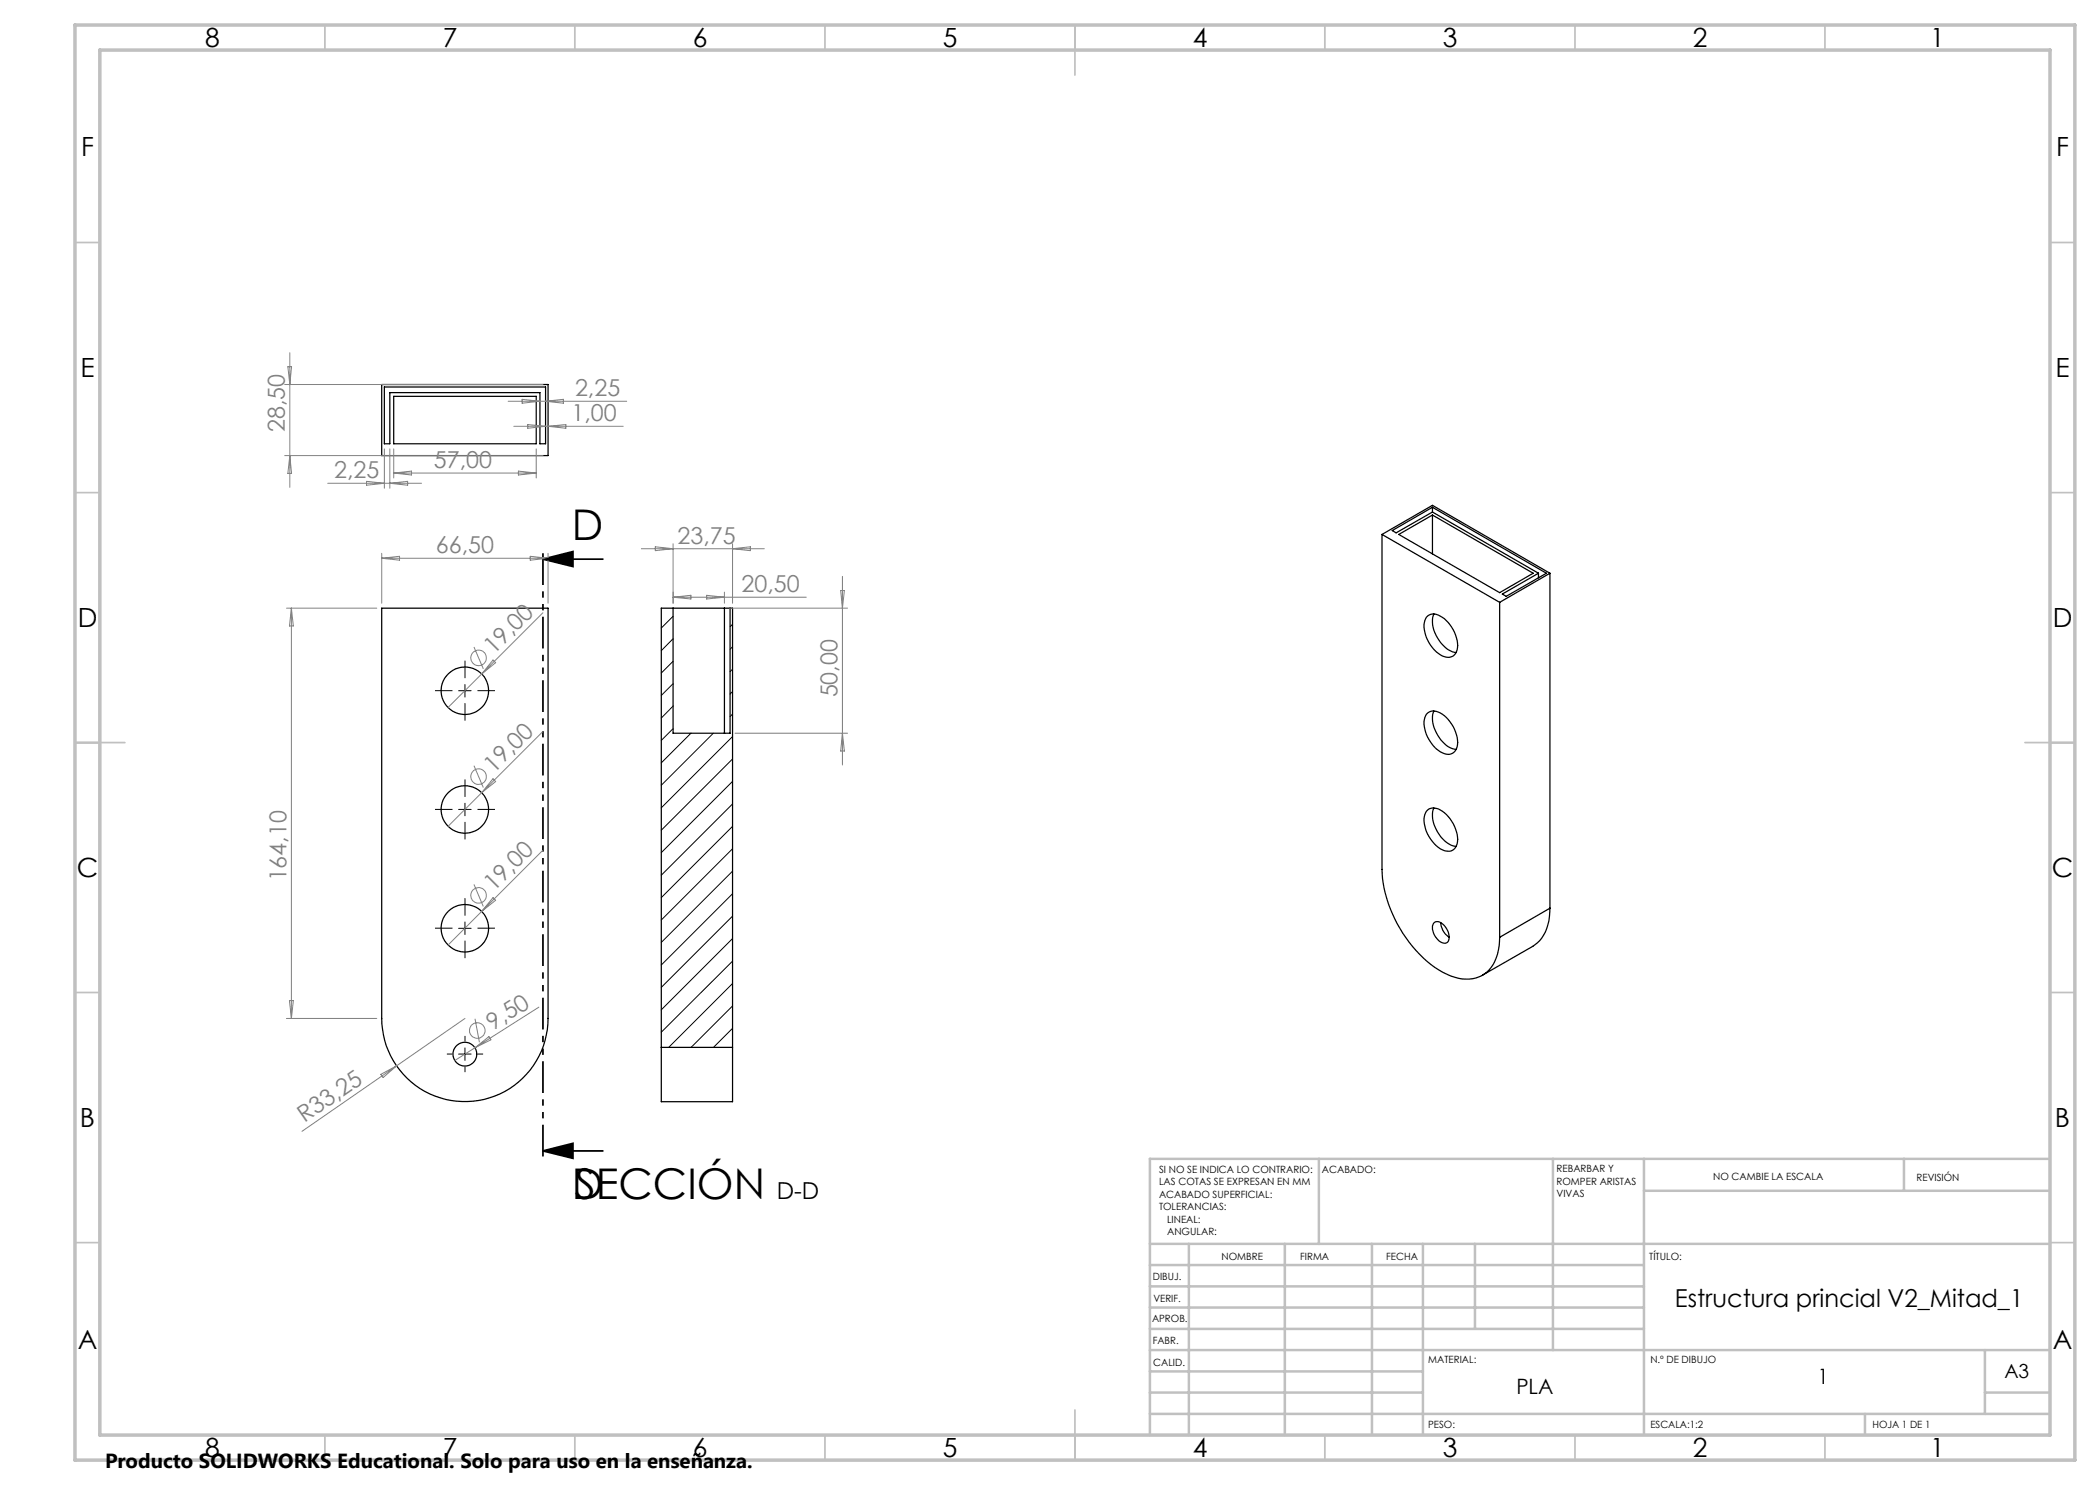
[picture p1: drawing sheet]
<svg xmlns="http://www.w3.org/2000/svg" width="420mm" height="297mm" viewBox="0 0 420 297" stroke-linecap="round" stroke-linejoin="round" font-family="sans-serif">
<g fill="none" stroke="#000" stroke-width=".25">
<path d="M76.3 76.9h33.3v14.2h-33.3zM76.9 77.4h32.2v11.4h-1.1v-10.3h-30v10.3h-1.1zM78.7 79.3h28.5v9.5h-28.5zM276.4 106.9v67a26 26 0 0 0 11.4 20.1 9 9 0 0 0 7.9 1.4 7 7 0 0 0 4.1-6.2l.1-1.7M276.4 106.9l23.5 13.6M276.4 106.9l10.1-5.8 23.5 13.5M279.8 106.9l6.7-3.9 20.1 11.6-6.7 3.9zM286.5 101.5l22.8 13.1-8.1 4.7-.7-.5 7.2-4.2M286.5 101.5l-8.1 4.6 .8 .5 7.3-4.2M286.5 102.4l21.2 12.2M286.5 101.5v.9M286.5 103v7.8"/>
<path d="M307.7 114.6v1M310 114.6v67M310 114.6l-10.1 5.9M76.3 121.6h33.3v82.1a16.6 16.6 0 0 1-16.6 16.6 16.6 16.6 0 0 1-16.7-16.6zM134.6 121.6v25h11.4v-25M144.9 121.6v25M285.3 123.4a2.18 2.18 0 0 1 3.2 .1 7 7 0 0 1 2.9 6.5 1.94 1.94 0 0 1-2.9 1.2 7.1 7.1 0 0 1-3.6-6.7zM286.8 122.8a6.3 6.3 0 0 0 2.1 6.6l1.3 .8 1 .3M299.9 120.5v67M285.3 142.8a2.22 2.22 0 0 1 3.2 0 7.1 7.1 0 0 1 2.9 6.6 1.91 1.91 0 0 1-2.9 1.2 7.1 7.1 0 0 1-3.6-6.7zM286.8 142.2a6.4 6.4 0 0 0 2.1 6.6l1.3 .8 1 .3M285.3 162.2a2.22 2.22 0 0 1 3.2 0 7.1 7.1 0 0 1 2.9 6.6 1.91 1.91 0 0 1-2.9 1.2 6.8 6.8 0 0 1-3.5-7.1z"/>
<path d="M286.8 161.6a6.4 6.4 0 0 0 2.1 6.6l1.3 .8 1 .3M286.7 184.7a1.32 1.32 0 0 1 2 .3 2.84 2.84 0 0 1 .8 3.5 1.69 1.69 0 0 1-2.2-.8 2.97 2.97 0 0 1-.6-3zM288.1 184.5a3.7 3.7 0 0 0 1.7 3M310 181.6a8.7 8.7 0 0 1-3 7.4l-10.5 6M310 181.6l-10.1 5.9M132.3 209.5v10.8h14.2v-10.8M132.3 209.5v-87.9h14.2v87.9M132.3 209.5h14.2"/>
<circle cx="93" cy="138.2" r="4.7"/>
<circle cx="93" cy="161.9" r="4.7"/>
<circle cx="93" cy="185.6" r="4.7"/>
<circle cx="93" cy="210.8" r="2.38"/>
</g>
<g fill="none" stroke="#000" stroke-width=".2">
<path d="M91.7 138.1h2.5M93 136.9v2.5M134.6 123.3l-2.3 2.3M134.6 127.7l-2.3 2.4M134.6 132.3l-2.3 2.3M134.6 136.7l-2.3 2.4M146.5 124.8l-.5 .6M146.5 129.4l-.5 .5M146.5 133.8l-.5 .5M146.5 138.3l-.5 .5M134.6 141.2l-2.3 2.4M134.6 145.7l-2.3 2.4"/>
<path d="M138.2 146.6l-5.9 6M142.7 146.6l-10.4 10.5M146.5 142.8l-.5 .5M146.5 147.3l-14.2 14.3M146.5 151.8l-14.2 14.2M146.5 156.3l-14.2 14.2M91.7 161.9h2.5M93 160.7v2.5M146.5 160.8l-14.2 14.2M146.5 165.3l-14.2 14.2M146.5 169.8l-14.2 14.2M146.5 174.2l-14.2 14.3"/>
<path d="M146.5 178.7l-14.2 14.3M91.7 185.7h2.5M93 184.4v2.5M146.5 183.2l-14.2 14.3M146.5 187.7l-14.2 14.3M146.5 192.2l-14.2 14.2M146.5 196.7l-12.8 12.8M91.7 210.8h2.5M93 209.6v2.5M146.5 201.2l-8.3 8.3M146.5 205.7l-3.8 3.8"/>
</g>
<g fill="none" stroke="#808080" stroke-width=".2">
<path d="M56.9 76.9h51.7M57.6 73.3h.7l-.3 3.6zM58 70.6v26.9M104.4 79.9l3.6 .4-3.6 .3zM56.9 91.1h51.7M58 91.1l.3 3.6h-.7zM65.5 96.7h18.8M73.3 96.3l3.6 .4-3.6 .3zM76.9 89.8v7.8M78 89.8v7.8M78 96.7l3.5-.4v.7zM78.7 89.8v5.8"/>
<path d="M78.7 94.6h28.5M78.7 94.6l3.6-.4v.8zM101.6 80.3h23.7M102.8 85.3h21.8M103.7 94.2l3.5 .4-3.5 .4zM105.6 84.9l3.5 .4-3.5 .4zM107.2 89.8v5.8M109.1 80.3l3.6-.4v.7zM109.6 85.3l3.6-.4v.8zM76.3 110.7v9.9M76.3 111.7h33.3M76.3 111.7l3.6-.4v.7z"/>
<path d="M106 111.3l3.6 .4-3.6 .3zM109.6 110.7v9.9M128.3 109.7h24.6M131.1 109.4l3.5 .3-3.5 .4zM134.6 119.4h26.7M134.6 119.4l3.6-.3v.7zM134.6 108.8v11.8M141.3 119.1l3.6 .3-3.6 .4zM144.9 118.4v2.2M146.5 108.8v11.8M146.5 109.7l3.6-.3v.7zM168.1 118.1h.8l-.4 3.5z"/>
<path d="M168.5 115.3v37.7M57.3 121.6h18.1M58.3 121.6v82.1M58.3 121.6l.4 3.6h-.8zM94.8 129.4l1.9 4.4M96.3 134.8l-6.7 6.7M98.6 132l.5 .5-2.8 2.3zM108.6 122.6l-12.3 12.2M145.9 121.6h23.6M94.8 153.1l1.9 4.4M98.6 155.7l.5 .6-2.8 2.2zM108.6 146.3l-19 19"/>
<path d="M147 146.6h22.5M168.5 146.6l.4 3.6h-.8zM94.8 176.9l1.9 4.4M98.6 179.5l.5 .6-2.8 2.2zM108.6 170l-19 19M57.3 203.7h18.1M57.9 200.1h.8l-.4 3.6zM76.2 214.9l3.1-1.7-2.7 2.3zM93 203.7l-32.6 22.6M95 203.8l.9 4.7M95 209.5l-4 2.6M95 209.5l2.8-2.2 .4 .7z"/>
<path d="M107.8 201.4l-12.8 8.1"/>
<circle cx="95.7" cy="131.6" r="1.55"/>
<circle cx="95.7" cy="155.3" r="1.55"/>
<circle cx="95.7" cy="179.1" r="1.56"/>
<circle cx="95.5" cy="206.1" r="1.55"/>
</g>
<path d="M108.6 111.8l6-1.5v3zM108.6 111.8h12M108.6 230.2l6-1.5v3zM108.6 230.2h12" fill="none" stroke="#000" stroke-width=".35"/>
<g fill="none" stroke="#000" stroke-width=".2" stroke-dasharray="15.2 1.3 1.3 1.3" stroke-linecap="butt">
<path d="M90.5 138.1h-3.5M93 135.6v-3.5M95.5 138.1h3.5M93 159.4v-3.5M93 140.6v3.5M90.5 161.9h-3.5M93 164.4v3.5M95.5 161.9h3.5M90.5 185.6h-3.5M93 183.1v-3.5M93 188.1v3.5M95.5 185.6h3.5"/>
<path d="M90.5 210.8h-1.1M93 208.3v-1.1M93 213.3v1.1M95.5 210.8h1.1"/>
</g>
<path d="M108.6 109.8v122.3" fill="none" stroke="#000" stroke-width=".35" stroke-dasharray="6.3 1.3 1.3 1.3 1.3 1.3" stroke-dashoffset="-.9" stroke-linecap="butt"/>
<g fill="none" stroke="#c0c0c0" stroke-width=".35">
<path d="M65 5v5M115 5v5M165 5v5M215 5v10M265 5v5M315 5v5M365 5v5M15 48.5h5M410 48.5h5M15 98.5h5M410 98.5h5M15 148.5h10"/>
<path d="M405 148.5h10M15 198.5h5M410 198.5h5M15 248.5h5M410 248.5h5M65 287v5M115 287v5M165 287v5M215 282v10M265 287v5M315 287v5M365 287v5"/>
</g>
<g fill="none" stroke="#c0c0c0" stroke-width=".5">
<path d="M263.8 231.8v17M310.6 231.8v38.2M328.8 231.8v55.2M328.8 238.2h81.2M380.8 231.8v6.4M410 231.8h-180v55.2M230 248.8h180M230 257.3h98.8M230 253h98.8M237.8 248.8v38.2M257 248.8v38.2M274.4 248.8v38.2"/>
<path d="M284.6 248.8v38.2M295 248.8v17M230 265.8h98.8M230 261.5h98.8M230 278.5h54.6M230 274.3h54.6M230 270h180M397 278.5h13M397 270v12.8M230 282.8h180M373 282.8v4.2"/>
</g>
<path d="M15 5h400v287h-400zM20 10h390v277h-390z" fill="none" stroke="#c0c0c0" stroke-width=".7"/>
<path d="M108.6 111.8l6-1.5v3zM108.6 230.2l6-1.5v3z" fill="#000"/>
<g font-size="8.5">
<text x="114.4" y="108">D</text>
<text x="114.4" y="239.8">D</text>
<text x="115" y="239.7">SECCIÓN</text>
</g>
<g font-size="5.3">
<text x="41" y="9.5">8</text>
<text x="88.5" y="9.5">7</text>
<text x="138.5" y="9.5">6</text>
<text x="188.5" y="9.5">5</text>
<text x="238.5" y="9.5">4</text>
<text x="288.5" y="9.5">3</text>
<text x="338.5" y="9.5">2</text>
<text x="386" y="9.5">1</text>
<text x="16.2" y="31.2">F</text>
<text x="411.2" y="31.2">F</text>
<text x="16.1" y="75.5">E</text>
<text x="411.1" y="75.5">E</text>
<text x="15.5" y="125.5">D</text>
<text x="410.5" y="125.5">D</text>
<text x="15.4" y="175.5">C</text>
<text x="410.4" y="175.5">C</text>
<text x="16" y="225.5">B</text>
<text x="411" y="225.5">B</text>
<text x="15.5" y="269.7">A</text>
<text x="410.5" y="269.7">A</text>
<text x="41" y="291.5">8</text>
<text x="88.5" y="291.5">7</text>
<text x="138.5" y="291.5">6</text>
<text x="188.5" y="291.5">5</text>
<text x="238.5" y="291.5">4</text>
<text x="288.5" y="291.5">3</text>
<text x="338.5" y="291.5">2</text>
<text x="386" y="291.5">1</text>
</g>
<text font-size="4.9" x="335" y="261.5">Estructura princial V2_Mitad_1</text>
<g font-size="4.7" fill="#808080">
<text x="115" y="79.2">2,25</text>
<text x="57" y="86.4" transform="rotate(-90 57 86.4)">28,50</text>
<text x="114.3" y="84.2">1,00</text>
<text x="66.8" y="95.6">2,25</text>
<text x="86.8" y="93.6">57,00</text>
<text x="87.2" y="110.6">66,50</text>
<text x="135.5" y="108.7">23,75</text>
<text x="148.3" y="118.4">20,50</text>
<text x="98.8" y="131" transform="rotate(-45 98.8 131)">19,00</text>
<text x="167.5" y="139.5" transform="rotate(-90 167.5 139.5)">50,00</text>
<text x="98.8" y="154.7" transform="rotate(-45 98.8 154.7)">19,00</text>
<text x="57.3" y="176.3" transform="rotate(-90 57.3 176.3)">164,10</text>
<text x="98.8" y="178.5" transform="rotate(-45 98.8 178.5)">19,00</text>
<text x="98.6" y="206.2" transform="rotate(-32 98.6 206.2)">9,50</text>
<text x="60.9" y="224.7" transform="rotate(-35 60.9 224.7)">R33,25</text>
</g>
<text font-size="4.7" x="155.3" y="239.7">D-D</text>
<g font-size="4.2">
<text x="303.3" y="278.7">PLA</text>
<text x="363.5" y="276.8">1</text>
</g>
<text font-size="4.1" x="21" y="293.7">Producto SOLIDWORKS Educational. Solo para uso en la enseñanza.</text>
<text font-size="3.9" x="400.9" y="275.5">A3</text>
<g font-size="2">
<text x="231.8" y="234.6">SI NO SE INDICA LO CONTRARIO:</text>
<text x="231.8" y="237.1">LAS COTAS SE EXPRESAN EN MM</text>
<text x="231.8" y="239.6">ACABADO SUPERFICIAL:</text>
<text x="264.4" y="234.6">ACABADO:</text>
<text x="311.3" y="234.5">REBARBAR Y</text>
<text x="311.3" y="237">ROMPER ARISTAS</text>
<text x="311.3" y="239.5">VIVAS</text>
<text x="342.6" y="236">NO CAMBIE LA ESCALA</text>
<text x="383.3" y="236.2">REVISIÓN</text>
<text x="231.8" y="242.1">TOLERANCIAS:</text>
<text x="233.4" y="244.6">LINEAL:</text>
<text x="233.4" y="247.1">ANGULAR:</text>
<text x="244.3" y="252">NOMBRE</text>
<text x="260" y="251.9">FIRMA</text>
<text x="277.2" y="251.9">FECHA</text>
<text x="329.9" y="251.9">TÍTULO:</text>
<text x="230.6" y="256.1">DIBUJ.</text>
<text x="230.7" y="260.3">VERIF.</text>
<text x="230.4" y="264.4">APROB.</text>
<text x="230.5" y="268.8">FABR.</text>
<text x="230.7" y="273.1">CALID.</text>
<text x="285.6" y="272.5">MATERIAL:</text>
<text x="330.1" y="272.5">N.º DE DIBUJO</text>
<text x="285.6" y="285.5">PESO:</text>
<text x="330.1" y="285.6">ESCALA:1:2</text>
<text x="374.5" y="285.6">HOJA 1 DE 1</text>
</g>
</svg>
